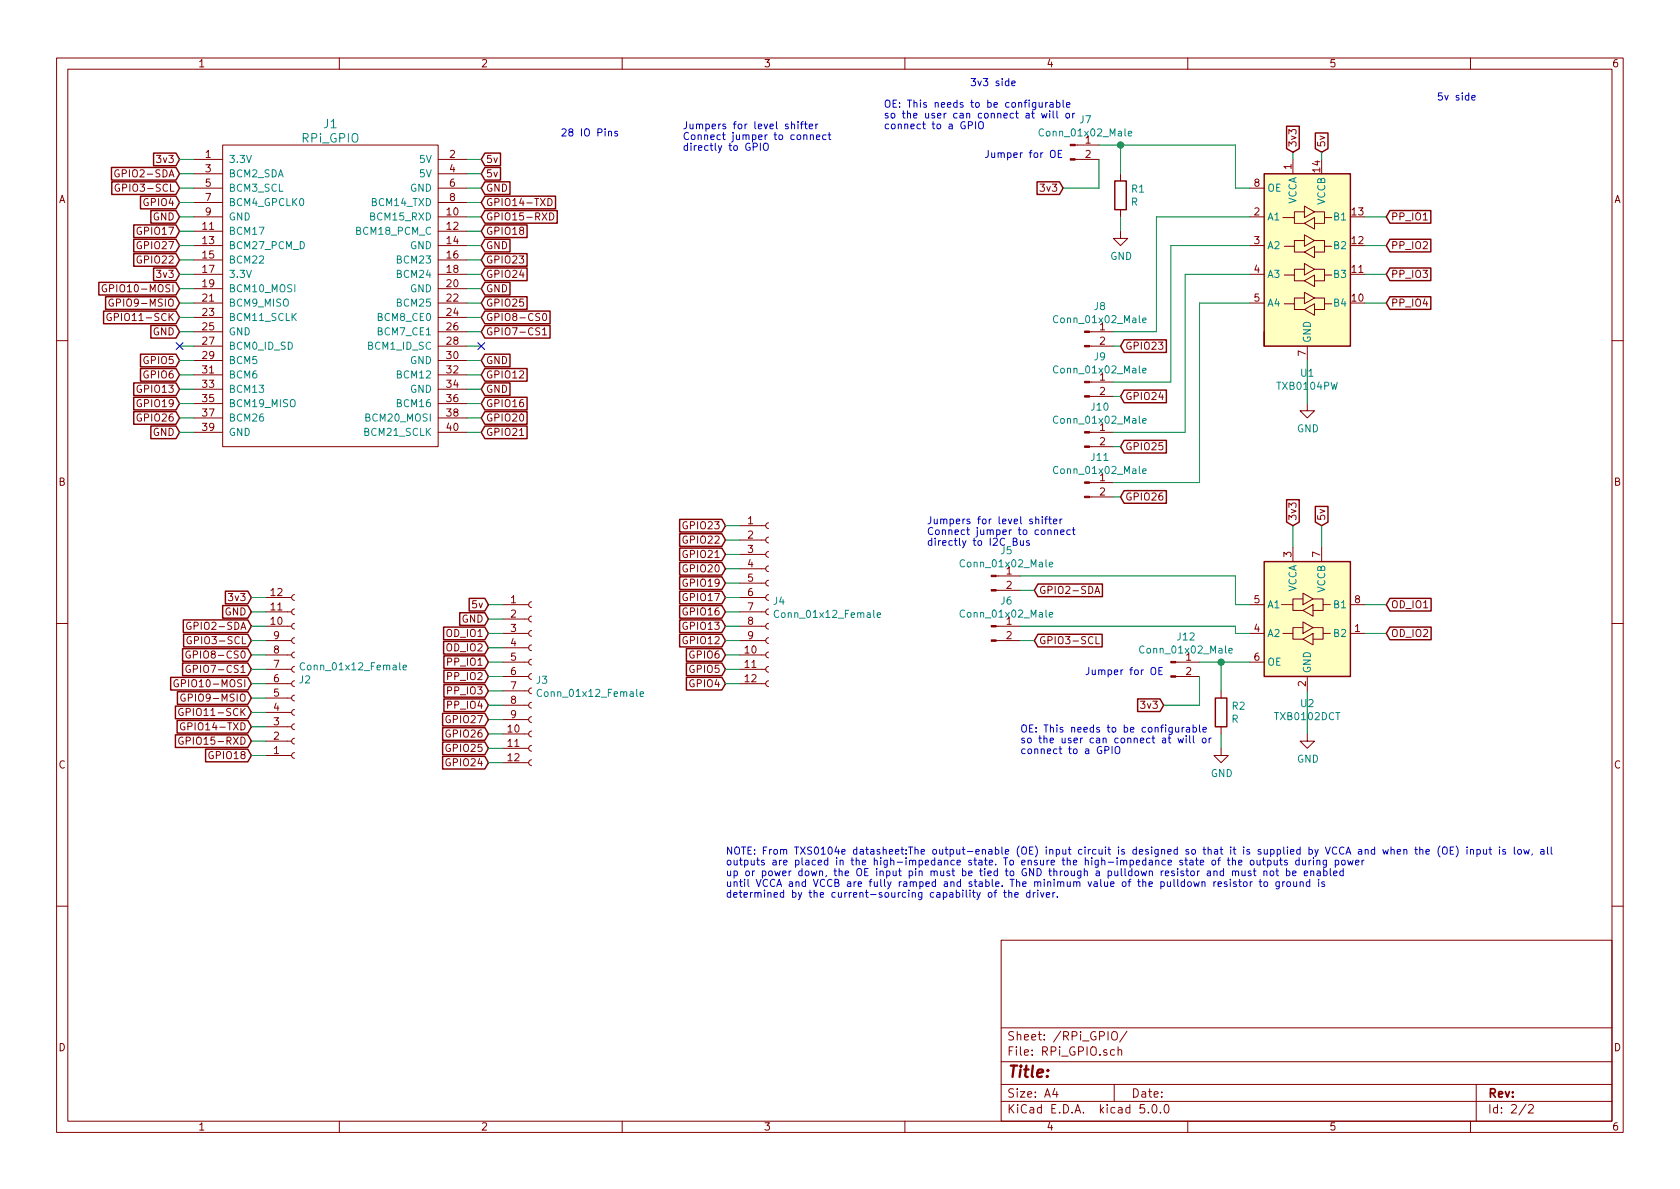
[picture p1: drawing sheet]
EESchema Schematic File Version 4
LIBS:RPi_Hat-cache
EELAYER 26 0
EELAYER END
$Descr A4 11693 8268
encoding utf-8
Sheet 2 2
Title ""
Date ""
Rev ""
Comp ""
Comment1 ""
Comment2 ""
Comment3 ""
Comment4 ""
$EndDescr
$Comp
L RPi_Hat-rescue:RPi_GPIO J?
U 1 1
P 1550 1100
AR Path="/5515D39E" Ref="J?"  Part="1" 
AR Path="/5515D395/5515D39E" Ref="J1"  Part="1" 
F 0 "J1" H 2300 1350 60  0000 C CNN
F 1 "RPi_GPIO" H 2300 1250 60  0000 C CNN
F 2 "PiHat:Sullins_NPTC202KFMS-RC_PinSocket_2x20_P2.54mm_Vertical_SMD" H 1550 1100 60  0001 C CNN
F 3 "" H 1550 1100 60  0000 C CNN
	1    1550 1100
	1    0    0    -1  
$EndComp
$Comp
L Connector:Conn_01x12_Female J2
U 1 1
P 2050 4750
F 0 "J2" H 2077 4726 50  0000 L CNN
F 1 "Conn_01x12_Female" H 2077 4635 50  0000 L CNN
F 2 "TerminalBlock_Phoenix:TerminalBlock_Phoenix_PT-1,5-12-3.5-H_1x12_P3.50mm_Horizontal" H 2050 4750 50  0001 C CNN
F 3 "~" H 2050 4750 50  0001 C CNN
	1    2050 4750
	1    0    0    1   
$EndComp
$Comp
L Connector:Conn_01x12_Female J4
U 1 1
P 5350 4150
F 0 "J4" H 5377 4126 50  0000 L CNN
F 1 "Conn_01x12_Female" H 5377 4035 50  0000 L CNN
F 2 "TerminalBlock_Phoenix:TerminalBlock_Phoenix_PT-1,5-12-3.5-H_1x12_P3.50mm_Horizontal" H 5350 4150 50  0001 C CNN
F 3 "~" H 5350 4150 50  0001 C CNN
	1    5350 4150
	1    0    0    -1  
$EndComp
$Comp
L Connector:Conn_01x12_Female J3
U 1 1
P 3700 4700
F 0 "J3" H 3727 4676 50  0000 L CNN
F 1 "Conn_01x12_Female" H 3727 4585 50  0000 L CNN
F 2 "TerminalBlock_Phoenix:TerminalBlock_Phoenix_PT-1,5-12-3.5-H_1x12_P3.50mm_Horizontal" H 3700 4700 50  0001 C CNN
F 3 "~" H 3700 4700 50  0001 C CNN
	1    3700 4700
	1    0    0    -1  
$EndComp
$Comp
L Logic_LevelTranslator:TXB0104PW U1
U 1 1
P 9100 1800
F 0 "U1" H 9100 1014 50  0000 C CNN
F 1 "TXB0104PW" H 9100 923 50  0000 C CNN
F 2 "Package_SO:TSSOP-14_4.4x5mm_P0.65mm" H 9100 1050 50  0001 C CNN
F 3 "http://www.ti.com/lit/ds/symlink/txb0104.pdf" H 9210 1895 50  0001 C CNN
	1    9100 1800
	1    0    0    -1  
$EndComp
$Comp
L Connector:Conn_01x02_Male J12
U 1 1
P 8150 4600
F 0 "J12" H 8256 4778 50  0000 C CNN
F 1 "Conn_01x02_Male" H 8256 4687 50  0000 C CNN
F 2 "Connector_PinHeader_2.54mm:PinHeader_1x02_P2.54mm_Vertical" H 8150 4600 50  0001 C CNN
F 3 "~" H 8150 4600 50  0001 C CNN
	1    8150 4600
	1    0    0    -1  
$EndComp
Text Notes 7550 4700 0    50   ~ 0
Jumper for OE
Text GLabel 1250 1100 0    50   Input ~ 0
3v3
$Comp
L Logic_LevelTranslator:TXB0102DCT U2
U 1 1
P 9100 4300
F 0 "U2" H 9100 3714 50  0000 C CNN
F 1 "TXB0102DCT" H 9100 3623 50  0000 C CNN
F 2 "Package_SO:TSSOP-8_3x3mm_P0.65mm" H 9100 3750 50  0001 C CNN
F 3 "http://www.ti.com/lit/ds/symlink/txb0102.pdf" H 9100 4270 50  0001 C CNN
	1    9100 4300
	1    0    0    -1  
$EndComp
$Comp
L Device:R R2
U 1 1
P 8500 4950
F 0 "R2" H 8570 4996 50  0000 L CNN
F 1 "R" H 8570 4905 50  0000 L CNN
F 2 "Resistor_SMD:R_0805_2012Metric" V 8430 4950 50  0001 C CNN
F 3 "~" H 8500 4950 50  0001 C CNN
	1    8500 4950
	1    0    0    -1  
$EndComp
$Comp
L power:GND #PWR02
U 1 1
P 8500 5200
F 0 "#PWR02" H 8500 4950 50  0001 C CNN
F 1 "GND" H 8505 5027 50  0000 C CNN
F 2 "" H 8500 5200 50  0001 C CNN
F 3 "" H 8500 5200 50  0001 C CNN
	1    8500 5200
	1    0    0    -1  
$EndComp
Wire Wire Line
	8500 5100 8500 5200
Wire Wire Line
	8350 4600 8500 4600
Text Notes 6750 600  0    50   ~ 0
3v3 side
Text Notes 10000 700  0    50   ~ 0
5v side
Text Notes 5050 6250 0    50   ~ 0
NOTE: From TXS0104e datasheet:The output-enable (OE) input circuit is designed so that it is supplied by VCCA and when the (OE) input is low, all\noutputs are placed in the high-impedance state. To ensure the high-impedance state of the outputs during power\nup or power down, the OE input pin must be tied to GND through a pulldown resistor and must not be enabled\nuntil VCCA and VCCB are fully ramped and stable. The minimum value of the pulldown resistor to ground is\ndetermined by the current-sourcing capability of the driver.
Wire Wire Line
	8500 4800 8500 4600
Connection ~ 8500 4600
Wire Wire Line
	8500 4600 8700 4600
Text Notes 7100 5250 0    50   ~ 0
OE: This needs to be configurable\nso the user can connect at will or \nconnect to a GPIO\n
Text GLabel 1250 1200 0    50   Input ~ 0
GPIO2-SDA
Text GLabel 1250 1300 0    50   Input ~ 0
GPIO3-SCL
Text GLabel 1250 1400 0    50   Input ~ 0
GPIO4
Text GLabel 1250 1500 0    50   Input ~ 0
GND
Text GLabel 1250 1600 0    50   Input ~ 0
GPIO17
Text GLabel 1250 1700 0    50   Input ~ 0
GPIO27
Text GLabel 1250 1800 0    50   Input ~ 0
GPIO22
Text GLabel 1250 1900 0    50   Input ~ 0
3v3
Text GLabel 1250 2000 0    50   Input ~ 0
GPIO10-MOSI
Text GLabel 1250 2100 0    50   Input ~ 0
GPIO9-MSIO
Text GLabel 1250 2200 0    50   Input ~ 0
GPIO11-SCK
Text GLabel 1250 2300 0    50   Input ~ 0
GND
Text GLabel 1250 2500 0    50   Input ~ 0
GPIO5
Text GLabel 1250 2600 0    50   Input ~ 0
GPIO6
Text GLabel 1250 2700 0    50   Input ~ 0
GPIO13
Text GLabel 1250 2800 0    50   Input ~ 0
GPIO19
Text GLabel 1250 2900 0    50   Input ~ 0
GPIO26
Text GLabel 1250 3000 0    50   Input ~ 0
GND
Text GLabel 3350 1100 2    50   Input ~ 0
5v
Text GLabel 3350 1200 2    50   Input ~ 0
5v
Text GLabel 3350 1300 2    50   Input ~ 0
GND
Text GLabel 1750 5050 0    50   Input ~ 0
GPIO14-TXD
Text GLabel 1750 5150 0    50   Input ~ 0
GPIO15-RXD
Text GLabel 3350 1600 2    50   Input ~ 0
GPIO18
Text GLabel 3350 1700 2    50   Input ~ 0
GND
Text GLabel 3350 1800 2    50   Input ~ 0
GPIO23
Text GLabel 3350 1900 2    50   Input ~ 0
GPIO24
Text GLabel 3350 2000 2    50   Input ~ 0
GND
Text GLabel 3350 2100 2    50   Input ~ 0
GPIO25
Text GLabel 3350 2200 2    50   Input ~ 0
GPIO8-CS0
Text GLabel 3350 2300 2    50   Input ~ 0
GPIO7-CS1
Text GLabel 3350 2500 2    50   Input ~ 0
GND
Text GLabel 3350 2600 2    50   Input ~ 0
GPIO12
Text GLabel 3350 2700 2    50   Input ~ 0
GND
Text GLabel 3350 2800 2    50   Input ~ 0
GPIO16
Text GLabel 3350 2900 2    50   Input ~ 0
GPIO20
Text GLabel 3350 3000 2    50   Input ~ 0
GPIO21
Wire Wire Line
	1350 1400 1250 1400
Wire Wire Line
	1350 1800 1250 1800
Wire Wire Line
	1250 1900 1350 1900
Wire Wire Line
	1350 2000 1250 2000
Wire Wire Line
	1250 2100 1350 2100
Wire Wire Line
	1350 2200 1250 2200
Wire Wire Line
	1250 2300 1350 2300
Wire Wire Line
	1350 2400 1250 2400
Wire Wire Line
	1250 2500 1350 2500
Wire Wire Line
	1350 2600 1250 2600
Wire Wire Line
	1250 2700 1350 2700
Wire Wire Line
	1350 2800 1250 2800
Wire Wire Line
	1250 2900 1350 2900
Wire Wire Line
	1350 3000 1250 3000
Wire Wire Line
	3350 1100 3250 1100
Wire Wire Line
	3350 1300 3250 1300
Wire Wire Line
	3250 1400 3350 1400
Wire Wire Line
	3350 1500 3250 1500
Wire Wire Line
	3250 1600 3350 1600
Wire Wire Line
	3350 1700 3250 1700
Wire Wire Line
	3250 1800 3350 1800
Wire Wire Line
	3350 1900 3250 1900
Wire Wire Line
	3250 2000 3350 2000
Wire Wire Line
	3350 2100 3250 2100
Wire Wire Line
	3250 2200 3350 2200
Wire Wire Line
	3350 2300 3250 2300
Wire Wire Line
	3250 2400 3350 2400
Wire Wire Line
	3350 2500 3250 2500
Wire Wire Line
	3250 2600 3350 2600
Wire Wire Line
	3350 2700 3250 2700
Wire Wire Line
	3250 2800 3350 2800
Wire Wire Line
	3350 2900 3250 2900
Wire Wire Line
	3250 3000 3350 3000
$Comp
L Connector:Conn_01x02_Male J8
U 1 1
P 7550 2300
F 0 "J8" H 7656 2478 50  0000 C CNN
F 1 "Conn_01x02_Male" H 7656 2387 50  0000 C CNN
F 2 "Connector_PinHeader_2.54mm:PinHeader_1x02_P2.54mm_Vertical" H 7550 2300 50  0001 C CNN
F 3 "~" H 7550 2300 50  0001 C CNN
	1    7550 2300
	1    0    0    -1  
$EndComp
$Comp
L Connector:Conn_01x02_Male J9
U 1 1
P 7550 2650
F 0 "J9" H 7656 2828 50  0000 C CNN
F 1 "Conn_01x02_Male" H 7656 2737 50  0000 C CNN
F 2 "Connector_PinHeader_2.54mm:PinHeader_1x02_P2.54mm_Vertical" H 7550 2650 50  0001 C CNN
F 3 "~" H 7550 2650 50  0001 C CNN
	1    7550 2650
	1    0    0    -1  
$EndComp
$Comp
L Connector:Conn_01x02_Male J10
U 1 1
P 7550 3000
F 0 "J10" H 7656 3178 50  0000 C CNN
F 1 "Conn_01x02_Male" H 7656 3087 50  0000 C CNN
F 2 "Connector_PinHeader_2.54mm:PinHeader_1x02_P2.54mm_Vertical" H 7550 3000 50  0001 C CNN
F 3 "~" H 7550 3000 50  0001 C CNN
	1    7550 3000
	1    0    0    -1  
$EndComp
$Comp
L Connector:Conn_01x02_Male J11
U 1 1
P 7550 3350
F 0 "J11" H 7656 3528 50  0000 C CNN
F 1 "Conn_01x02_Male" H 7656 3437 50  0000 C CNN
F 2 "Connector_PinHeader_2.54mm:PinHeader_1x02_P2.54mm_Vertical" H 7550 3350 50  0001 C CNN
F 3 "~" H 7550 3350 50  0001 C CNN
	1    7550 3350
	1    0    0    -1  
$EndComp
Text Notes 4750 1050 0    50   ~ 0
Jumpers for level shifter\nConnect jumper to connect\ndirectly to GPIO
$Comp
L Connector:Conn_01x02_Male J5
U 1 1
P 6900 4000
F 0 "J5" H 7006 4178 50  0000 C CNN
F 1 "Conn_01x02_Male" H 7006 4087 50  0000 C CNN
F 2 "Connector_PinHeader_2.54mm:PinHeader_1x02_P2.54mm_Vertical" H 6900 4000 50  0001 C CNN
F 3 "~" H 6900 4000 50  0001 C CNN
	1    6900 4000
	1    0    0    -1  
$EndComp
$Comp
L Connector:Conn_01x02_Male J6
U 1 1
P 6900 4350
F 0 "J6" H 7006 4528 50  0000 C CNN
F 1 "Conn_01x02_Male" H 7006 4437 50  0000 C CNN
F 2 "Connector_PinHeader_2.54mm:PinHeader_1x02_P2.54mm_Vertical" H 6900 4350 50  0001 C CNN
F 3 "~" H 6900 4350 50  0001 C CNN
	1    6900 4350
	1    0    0    -1  
$EndComp
Text Notes 6450 3800 0    50   ~ 0
Jumpers for level shifter\nConnect jumper to connect\ndirectly to I2C Bus
Text GLabel 9000 3650 1    50   Input ~ 0
3v3
Text GLabel 9200 3650 1    50   Input ~ 0
5v
Wire Wire Line
	9000 3650 9000 3800
Wire Wire Line
	9200 3800 9200 3650
Text GLabel 9000 1050 1    50   Input ~ 0
3v3
Text GLabel 9200 1050 1    50   Input ~ 0
5v
Wire Wire Line
	9000 1050 9000 1100
Wire Wire Line
	9200 1100 9200 1050
$Comp
L power:GND #PWR03
U 1 1
P 9100 2800
F 0 "#PWR03" H 9100 2550 50  0001 C CNN
F 1 "GND" H 9105 2627 50  0000 C CNN
F 2 "" H 9100 2800 50  0001 C CNN
F 3 "" H 9100 2800 50  0001 C CNN
	1    9100 2800
	1    0    0    -1  
$EndComp
$Comp
L power:GND #PWR04
U 1 1
P 9100 5100
F 0 "#PWR04" H 9100 4850 50  0001 C CNN
F 1 "GND" H 9105 4927 50  0000 C CNN
F 2 "" H 9100 5100 50  0001 C CNN
F 3 "" H 9100 5100 50  0001 C CNN
	1    9100 5100
	1    0    0    -1  
$EndComp
Wire Wire Line
	9100 5100 9100 4800
Wire Wire Line
	9100 2500 9100 2800
Text GLabel 8100 4900 0    50   Input ~ 0
3v3
Wire Wire Line
	8100 4900 8350 4900
Wire Wire Line
	8350 4900 8350 4700
Text GLabel 1750 4350 0    50   Input ~ 0
GPIO2-SDA
Text GLabel 1750 4450 0    50   Input ~ 0
GPIO3-SCL
Text GLabel 1750 4550 0    50   Input ~ 0
GPIO8-CS0
Text GLabel 1750 4650 0    50   Input ~ 0
GPIO7-CS1
Text GLabel 1750 4750 0    50   Input ~ 0
GPIO10-MOSI
Text GLabel 1750 4850 0    50   Input ~ 0
GPIO9-MSIO
Text GLabel 1750 4950 0    50   Input ~ 0
GPIO11-SCK
Wire Wire Line
	1750 4350 1850 4350
Wire Wire Line
	1850 4450 1750 4450
Wire Wire Line
	1750 4550 1850 4550
Wire Wire Line
	1850 4650 1750 4650
Wire Wire Line
	1750 4750 1850 4750
Wire Wire Line
	1850 4850 1750 4850
Wire Wire Line
	1850 4950 1750 4950
Wire Wire Line
	1750 5050 1850 5050
Wire Wire Line
	1850 5150 1750 5150
Text GLabel 3400 5100 0    50   Input ~ 0
GPIO26
Text GLabel 3400 5200 0    50   Input ~ 0
GPIO25
Text GLabel 3400 5300 0    50   Input ~ 0
GPIO24
Text GLabel 5050 3650 0    50   Input ~ 0
GPIO23
Text GLabel 5050 3750 0    50   Input ~ 0
GPIO22
Text GLabel 5050 4150 0    50   Input ~ 0
GPIO17
Text GLabel 5050 4250 0    50   Input ~ 0
GPIO16
Text GLabel 5050 4350 0    50   Input ~ 0
GPIO13
Text GLabel 5050 4450 0    50   Input ~ 0
GPIO12
Text GLabel 5050 4550 0    50   Input ~ 0
GPIO6
Text GLabel 5050 4650 0    50   Input ~ 0
GPIO5
Text GLabel 5050 4750 0    50   Input ~ 0
GPIO4
Wire Wire Line
	5050 3650 5150 3650
Wire Wire Line
	5150 3750 5050 3750
Wire Wire Line
	5050 3850 5150 3850
Wire Wire Line
	5150 3950 5050 3950
Wire Wire Line
	5050 4250 5150 4250
Wire Wire Line
	5150 4350 5050 4350
Wire Wire Line
	5050 4450 5150 4450
Wire Wire Line
	5150 4550 5050 4550
Wire Wire Line
	5050 4650 5150 4650
Wire Wire Line
	5150 4750 5050 4750
Text GLabel 3350 1400 2    50   Input ~ 0
GPIO14-TXD
Text GLabel 3350 1500 2    50   Input ~ 0
GPIO15-RXD
Text Notes 3900 950  0    50   ~ 0
28 IO Pins
Text GLabel 1750 4150 0    50   Input ~ 0
3v3
Text GLabel 1750 4250 0    50   Input ~ 0
GND
Wire Wire Line
	1850 4250 1750 4250
Wire Wire Line
	1750 4150 1850 4150
Text GLabel 1750 5250 0    50   Input ~ 0
GPIO18
Wire Wire Line
	1850 5250 1750 5250
Text GLabel 3400 4300 0    50   Input ~ 0
GND
Wire Wire Line
	3400 5300 3500 5300
Wire Wire Line
	3500 5200 3400 5200
Wire Wire Line
	3400 5100 3500 5100
Wire Wire Line
	3500 5000 3400 5000
Text GLabel 3400 4400 0    50   Input ~ 0
OD_IO1
Text GLabel 3400 4500 0    50   Input ~ 0
OD_IO2
Text GLabel 3400 4600 0    50   Input ~ 0
PP_IO1
Text GLabel 3400 4700 0    50   Input ~ 0
PP_IO2
Text GLabel 3400 4800 0    50   Input ~ 0
PP_IO3
Text GLabel 3400 4900 0    50   Input ~ 0
PP_IO4
Wire Wire Line
	3400 4900 3500 4900
Wire Wire Line
	3500 4800 3400 4800
Wire Wire Line
	3400 4700 3500 4700
Wire Wire Line
	3500 4600 3400 4600
Wire Wire Line
	3400 4500 3500 4500
Wire Wire Line
	3500 4400 3400 4400
Wire Wire Line
	3400 4300 3500 4300
Wire Wire Line
	3500 4200 3400 4200
Text GLabel 9650 1500 2    50   Input ~ 0
PP_IO1
Text GLabel 9650 1700 2    50   Input ~ 0
PP_IO2
Text GLabel 9650 1900 2    50   Input ~ 0
PP_IO3
Text GLabel 9650 2100 2    50   Input ~ 0
PP_IO4
Text GLabel 9650 4200 2    50   Input ~ 0
OD_IO1
Text GLabel 9650 4400 2    50   Input ~ 0
OD_IO2
Wire Wire Line
	9500 4400 9650 4400
Wire Wire Line
	9650 4200 9500 4200
Wire Wire Line
	9500 2100 9650 2100
Wire Wire Line
	9650 1900 9500 1900
Wire Wire Line
	9500 1700 9650 1700
Wire Wire Line
	9650 1500 9500 1500
$Comp
L Connector:Conn_01x02_Male J7
U 1 1
P 7450 1000
F 0 "J7" H 7556 1178 50  0000 C CNN
F 1 "Conn_01x02_Male" H 7556 1087 50  0000 C CNN
F 2 "Connector_PinHeader_2.54mm:PinHeader_1x02_P2.54mm_Vertical" H 7450 1000 50  0001 C CNN
F 3 "~" H 7450 1000 50  0001 C CNN
	1    7450 1000
	1    0    0    -1  
$EndComp
Text Notes 6850 1100 0    50   ~ 0
Jumper for OE
$Comp
L Device:R R1
U 1 1
P 7800 1350
F 0 "R1" H 7870 1396 50  0000 L CNN
F 1 "R" H 7870 1305 50  0000 L CNN
F 2 "Resistor_SMD:R_0805_2012Metric" V 7730 1350 50  0001 C CNN
F 3 "~" H 7800 1350 50  0001 C CNN
	1    7800 1350
	1    0    0    -1  
$EndComp
$Comp
L power:GND #PWR01
U 1 1
P 7800 1600
F 0 "#PWR01" H 7800 1350 50  0001 C CNN
F 1 "GND" H 7805 1427 50  0000 C CNN
F 2 "" H 7800 1600 50  0001 C CNN
F 3 "" H 7800 1600 50  0001 C CNN
	1    7800 1600
	1    0    0    -1  
$EndComp
Wire Wire Line
	7800 1500 7800 1600
Wire Wire Line
	7650 1000 7800 1000
Wire Wire Line
	7800 1200 7800 1000
Connection ~ 7800 1000
Text Notes 6150 900  0    50   ~ 0
OE: This needs to be configurable\nso the user can connect at will or \nconnect to a GPIO\n
Text GLabel 7400 1300 0    50   Input ~ 0
3v3
Wire Wire Line
	7400 1300 7650 1300
Wire Wire Line
	7650 1300 7650 1100
Wire Wire Line
	8600 1000 8600 1300
Wire Wire Line
	8600 1300 8700 1300
Wire Wire Line
	7800 1000 8600 1000
Wire Wire Line
	8700 1500 8050 1500
Wire Wire Line
	8050 1500 8050 2300
Wire Wire Line
	8050 2300 7750 2300
Wire Wire Line
	8700 1700 8150 1700
Wire Wire Line
	8150 1700 8150 2650
Wire Wire Line
	8150 2650 7750 2650
Wire Wire Line
	8700 1900 8250 1900
Wire Wire Line
	8250 1900 8250 3000
Wire Wire Line
	8250 3000 7750 3000
Wire Wire Line
	8700 2100 8350 2100
Wire Wire Line
	8350 2100 8350 3350
Wire Wire Line
	8350 3350 7750 3350
Text GLabel 7800 2400 2    50   Input ~ 0
GPIO23
Text GLabel 7800 2750 2    50   Input ~ 0
GPIO24
Text GLabel 7800 3100 2    50   Input ~ 0
GPIO25
Text GLabel 7800 3450 2    50   Input ~ 0
GPIO26
Wire Wire Line
	7750 2400 7800 2400
Wire Wire Line
	7800 2750 7750 2750
Wire Wire Line
	7750 3100 7800 3100
Wire Wire Line
	7800 3450 7750 3450
Wire Wire Line
	7100 4000 8600 4000
Wire Wire Line
	8600 4000 8600 4200
Wire Wire Line
	8600 4200 8700 4200
Wire Wire Line
	7100 4350 8600 4350
Wire Wire Line
	8600 4350 8600 4400
Wire Wire Line
	8600 4400 8700 4400
Text GLabel 7200 4100 2    50   Input ~ 0
GPIO2-SDA
Text GLabel 7200 4450 2    50   Input ~ 0
GPIO3-SCL
Wire Wire Line
	7200 4450 7100 4450
Wire Wire Line
	7100 4100 7200 4100
Wire Wire Line
	1250 1100 1350 1100
Wire Wire Line
	1250 1200 1350 1200
Wire Wire Line
	1350 1300 1250 1300
Wire Wire Line
	1250 1500 1350 1500
Wire Wire Line
	1350 1600 1250 1600
Wire Wire Line
	1250 1700 1350 1700
Wire Wire Line
	3250 1200 3350 1200
NoConn ~ 1250 2400
NoConn ~ 3350 2400
Text GLabel 3400 5000 0    50   Input ~ 0
GPIO27
Text GLabel 5050 3950 0    50   Input ~ 0
GPIO20
Text GLabel 5050 3850 0    50   Input ~ 0
GPIO21
Text GLabel 5050 4050 0    50   Input ~ 0
GPIO19
Wire Wire Line
	5050 4150 5150 4150
Wire Wire Line
	5050 4050 5150 4050
Text GLabel 3400 4200 0    50   Input ~ 0
5v
$EndSCHEMATC
